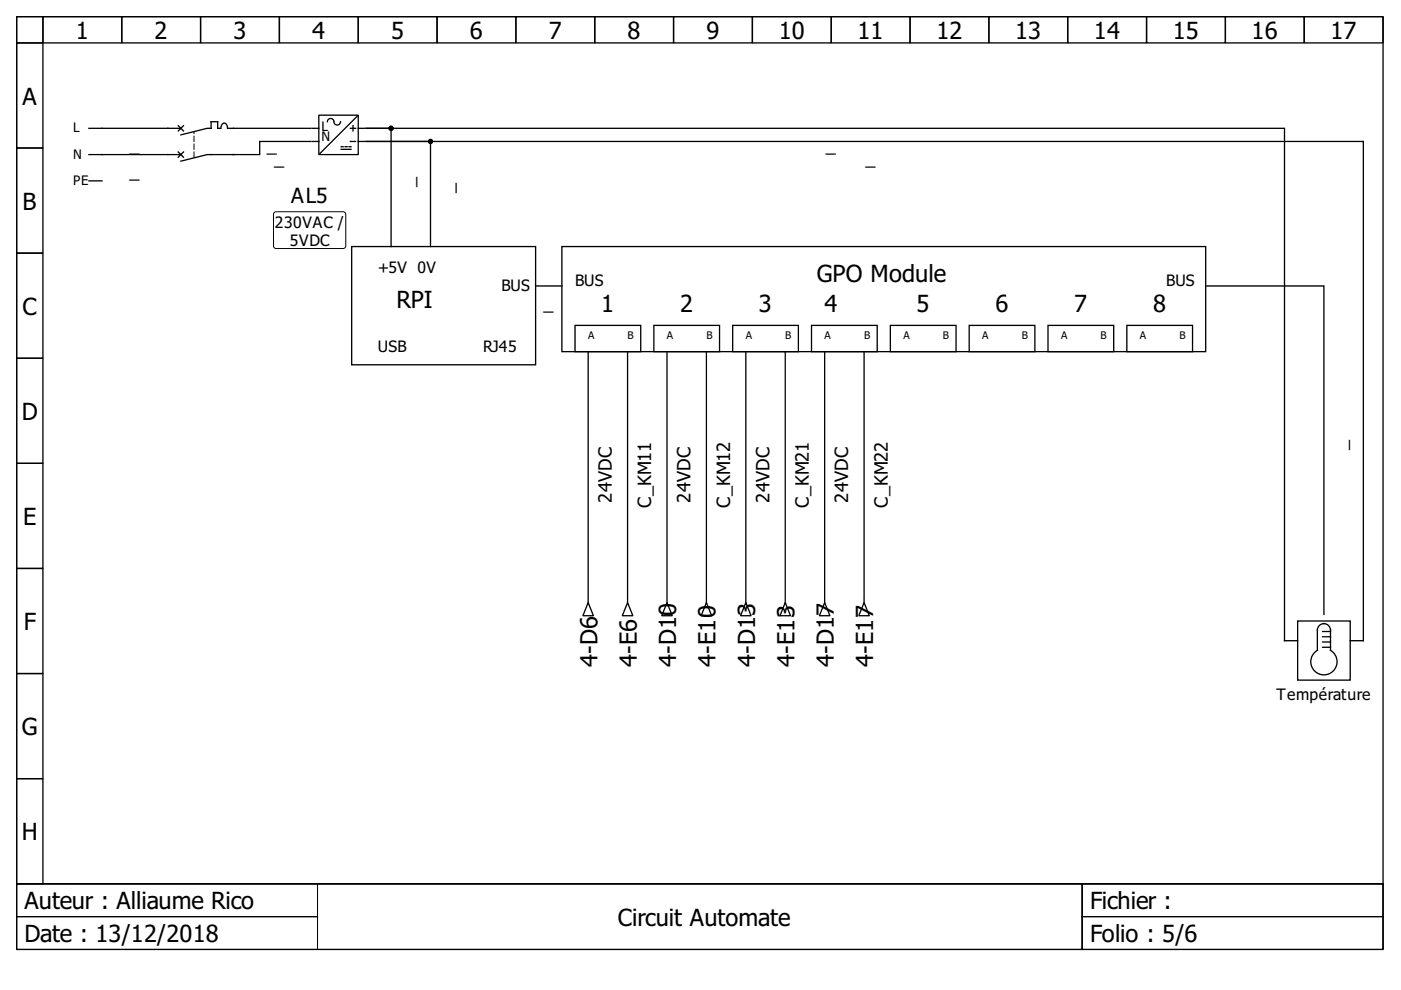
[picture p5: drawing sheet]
<svg xmlns="http://www.w3.org/2000/svg" width="297mm" height="210mm" viewBox="0 0 297 210" stroke-linecap="round" stroke-linejoin="round" font-family="sans-serif">
<g fill="none" stroke="#000" stroke-width=".28">
<path d="M3.5 3.5h289.7v183.9h-289.7zM3.5 3.5h5.6v5.6h-5.6zM3.5 9.1h5.6v22.3h-5.6zM9.1 3.5h16.7v5.6h-16.7zM25.8 3.5h16.7v5.6h-16.7zM42.5 3.5h16.7v5.6h-16.7zM59.2 3.5h16.8v5.6h-16.8zM76 3.5h16.7v5.6h-16.7zM92.7 3.5h16.7v5.6h-16.7zM109.4 3.5h16.7v5.6h-16.7zM126.1 3.5h16.7v5.6h-16.7zM142.8 3.5h16.7v5.6h-16.7z"/>
<path d="M159.5 3.5h16.7v5.6h-16.7zM176.2 3.5h16.8v5.6h-16.8zM193 3.5h16.7v5.6h-16.7zM209.7 3.5h16.7v5.6h-16.7zM226.4 3.5h16.7v5.6h-16.7zM243.1 3.5h16.7v5.6h-16.7zM259.8 3.5h16.7v5.6h-16.7zM276.5 3.5h16.7v5.6h-16.7zM3.5 31.4h5.6v22.3h-5.6zM18.8 32.8h19.5M18.8 27.2h19.5M18.8 38.3h2.8"/>
<path d="M37.8 32.2l1.1 1.1M37.8 26.6l1.1 1.2M38.9 32.2l-1.1 1.1M38.9 26.6l-1.1 1.2M46.7 27.2h-.6v-1.4h-1.3v1.4h-.9l-5.6 1.4M46.8 27.2a.83 .83 0 0 1 1-1l.4 .6v.4M48.4 27.2h17.5M65.9 30h-10.8v2.8h-11.2l-5.6 1.4M66.2 27.2h1.4M66.2 30h1.4M67.6 24.4h8.4v8.4h-8.4zM70.8 25.8a.7 .7 0 0 0-.7-.7 .7 .7 0 0 0-.7 .7"/>
<path d="M72.2 25.8a.7 .7 0 0 1-.7 .7 .7 .7 0 0 1-.7-.6M72.3 31.1h.5M72.3 31.7h2.1M73.2 31.1h.4M74 31.1h.4M74.3 27.2h1.1M74.3 30h1.1M74.8 26.6v1.2M75.8 24.6l-8.1 8M76 27.2h1.3M76 30h1.3M3.5 53.7h5.6v22.3h-5.6z"/>
<path d="M74.6 52.3h39v25h-39zM82.9 52.3v-25.1h-5.3h194.7v108.6h2.8M91.3 52.3v-22.3h-13.7h211.5v105.8h-2.8M119.1 52.3h136.5v22.3h-136.5zM3.5 76h5.6v22.2h-5.6zM113.6 60.6h5.5M121.9 69h13.9v5.6h-13.9zM124.7 74.6v52.1M133.1 74.6v52.1M138.6 69h14v5.6h-14zM141.4 74.6v52.1M149.8 74.6v52.1"/>
<path d="M155.3 69h14v5.6h-14zM158.1 74.6v52.1M166.5 74.6v52.1M172.1 69h13.9v5.6h-13.9zM174.8 74.6v52.1M183.2 74.6v52.1M188.8 69h13.9v5.6h-13.9zM205.5 69h13.9v5.6h-13.9zM222.2 69h13.9v5.6h-13.9zM238.9 69h13.9v5.6h-13.9zM255.6 60.6h25.1v69.7M3.5 98.2h5.6v22.3h-5.6z"/>
<path d="M3.5 120.5h5.6v22.3h-5.6zM124.7 127.8l1.1 2.8h-2.2zM124.7 126.9v.9M133.1 127.8l1.1 2.8h-2.3zM133.1 126.9v.9M141.4 127.8l1.1 2.8h-2.2zM141.4 126.9v.9M149.8 127.8l1.1 2.8h-2.2zM149.8 126.9v.9M158.1 127.8l1.1 2.8h-2.2zM158.1 126.9v.9M166.5 127.8l1.1 2.8h-2.2z"/>
<path d="M166.5 126.9v.9M174.8 127.8l1.2 2.8h-2.3zM174.8 126.9v.9M183.2 127.8l1.1 2.8h-2.2zM183.2 126.9v.9M275.1 131.7h11.2v12.5h-11.2zM279.3 137.8v-4.2a1.39 1.39 0 0 1 1.4-1.4 1.39 1.39 0 0 1 1.4 1.4v4.2M280.4 133.9h1.7M280.4 135h1.7M280.4 136.1h1.7M280.4 137.2h1.7M282.1 137.9a2.79 2.79 0 0 1 .7 4.2 2.79 2.79 0 0 1-4.2 0 2.79 2.79 0 0 1 .7-4.2"/>
<path d="M3.5 142.8h5.6v22.3h-5.6zM3.5 165.1h5.6v22.3h-5.6zM3.5 187.4h289.7v13.9h-289.7z"/>
</g>
<path d="M58.1 45.2l.4-.3 14.5 .1 .3 .5-.1 6.9-.4 .3-14.5-.1-.3-.5zM3.5 187.4h63.8v6.9h-63.8zM3.5 194.3h63.8v7h-63.8zM67.3 187.4h162.1v13.9h-162.1zM229.4 187.4h63.8v6.9h-63.8zM229.4 194.3h63.8v7h-63.8z" fill="none" stroke="#000" stroke-width=".21"/>
<path d="M41.1 33.3v-5.3" fill="none" stroke="#000" stroke-width=".21" stroke-dasharray="1.1 .6"/>
<g fill="#000" stroke="#000" stroke-width=".28">
<circle cx="82.9" cy="27.2" r=".42"/>
<circle cx="91.3" cy="30" r=".42"/>
</g>
<g font-size="5">
<text x="16.1" y="8.3">1</text>
<text x="32.8" y="8.3">2</text>
<text x="49.5" y="8.3">3</text>
<text x="66.2" y="8.3">4</text>
<text x="82.9" y="8.3">5</text>
<text x="99.6" y="8.3">6</text>
<text x="116.3" y="8.3">7</text>
<text x="133.1" y="8.3">8</text>
<text x="149.8" y="8.3">9</text>
<text x="165.1" y="8.3">10</text>
<text x="181.8" y="8.3">11</text>
<text x="198.5" y="8.3">12</text>
<text x="215.2" y="8.3">13</text>
<text x="231.9" y="8.3">14</text>
<text x="248.7" y="8.3">15</text>
<text x="265.4" y="8.3">16</text>
<text x="282.1" y="8.3">17</text>
<text x="4.8" y="22.2">A</text>
<text x="4.8" y="44.5">B</text>
<text x="173.2" y="59.8">GPO Module</text>
<text x="84" y="65.4">RPI</text>
<text x="4.8" y="66.8">C</text>
<text x="127.5" y="66.2">1</text>
<text x="144.2" y="66.2">2</text>
<text x="160.9" y="66.2">3</text>
<text x="174.8" y="66.2">4</text>
<text x="194.3" y="66.2">5</text>
<text x="211.1" y="66.2">6</text>
<text x="227.8" y="66.2">7</text>
<text x="244.5" y="66.2">8</text>
<text x="4.6" y="89">D</text>
<text x="4.9" y="111.3">E</text>
<text x="5.1" y="133.6">F</text>
<text x="126.7" y="141.4" transform="rotate(-90 126.7 141.4)">4-D6</text>
<text x="135" y="141.4" transform="rotate(-90 135 141.4)">4-E6</text>
<text x="143.4" y="141.4" transform="rotate(-90 143.4 141.4)">4-D10</text>
<text x="151.7" y="141.4" transform="rotate(-90 151.7 141.4)">4-E10</text>
<text x="160.1" y="141.4" transform="rotate(-90 160.1 141.4)">4-D13</text>
<text x="168.4" y="141.4" transform="rotate(-90 168.4 141.4)">4-E13</text>
<text x="176.8" y="141.4" transform="rotate(-90 176.8 141.4)">4-D17</text>
<text x="185.2" y="141.4" transform="rotate(-90 185.2 141.4)">4-E17</text>
<text x="4.6" y="155.9">G</text>
<text x="4.6" y="178.2">H</text>
<text x="5.2" y="192.8">Auteur : Alliaume Rico</text>
<text x="131" y="196.3">Circuit Automate</text>
<text x="231.1" y="192.8">Fichier :</text>
<text x="5.2" y="199.8">Date : 13/12/2018</text>
<text x="231.1" y="199.8">Folio : 5/6</text>
</g>
<text font-size="4.5" x="61.7" y="42.9">AL5</text>
<g font-size="3.9">
<text x="27.5" y="32.2">_</text>
<text x="56.6" y="32.2">_</text>
<text x="58.1" y="35">_</text>
<text x="175.1" y="32.2">_</text>
<text x="183.5" y="35">_</text>
<text x="27.5" y="37.8">_</text>
<text x="87.9" y="39.6" transform="rotate(-90 87.9 39.6)">_</text>
<text x="96.3" y="41" transform="rotate(-90 96.3 41)">_</text>
<text x="115.2" y="65.6">_</text>
<text x="285.7" y="95.3" transform="rotate(-90 285.7 95.3)">_</text>
<text x="129.7" y="106.6" transform="rotate(-90 129.7 106.6)">24VDC</text>
<text x="138.1" y="107.7" transform="rotate(-90 138.1 107.7)">C_KM11</text>
<text x="146.4" y="106.6" transform="rotate(-90 146.4 106.6)">24VDC</text>
<text x="154.8" y="107.7" transform="rotate(-90 154.8 107.7)">C_KM12</text>
<text x="163.1" y="106.6" transform="rotate(-90 163.1 106.6)">24VDC</text>
<text x="171.5" y="107.7" transform="rotate(-90 171.5 107.7)">C_KM21</text>
<text x="179.9" y="106.6" transform="rotate(-90 179.9 106.6)">24VDC</text>
<text x="188.2" y="107.7" transform="rotate(-90 188.2 107.7)">C_KM22</text>
</g>
<g font-size="3.3">
<text x="58.3" y="48.2">230VAC /</text>
<text x="61.5" y="52.1">5VDC</text>
<text x="80.1" y="57.8">+5V 0V</text>
<text x="106.3" y="61.7">BUS</text>
<text x="121.9" y="60.6">BUS</text>
<text x="247.3" y="60.6">BUS</text>
<text x="80.1" y="74.6">USB</text>
<text x="102.4" y="74.6">RJ45</text>
<text x="270.7" y="148.4">Température</text>
</g>
<g font-size="2.8">
<text x="15.5" y="28">L</text>
<text x="68.2" y="30">N</text>
<text x="68.2" y="27.9">L</text>
<text x="15.5" y="33.6">N</text>
<text x="15.5" y="39.2">PE</text>
</g>
<g font-size="2.2">
<text x="124.7" y="71.8">A</text>
<text x="133.1" y="71.8">B</text>
<text x="141.4" y="71.8">A</text>
<text x="149.8" y="71.8">B</text>
<text x="158.1" y="71.8">A</text>
<text x="166.5" y="71.8">B</text>
<text x="174.8" y="71.8">A</text>
<text x="183.2" y="71.8">B</text>
<text x="191.6" y="71.8">A</text>
<text x="199.9" y="71.8">B</text>
<text x="208.3" y="71.8">A</text>
<text x="216.6" y="71.8">B</text>
<text x="225" y="71.8">A</text>
<text x="233.3" y="71.8">B</text>
<text x="241.7" y="71.8">A</text>
<text x="250.1" y="71.8">B</text>
</g>
</svg>
